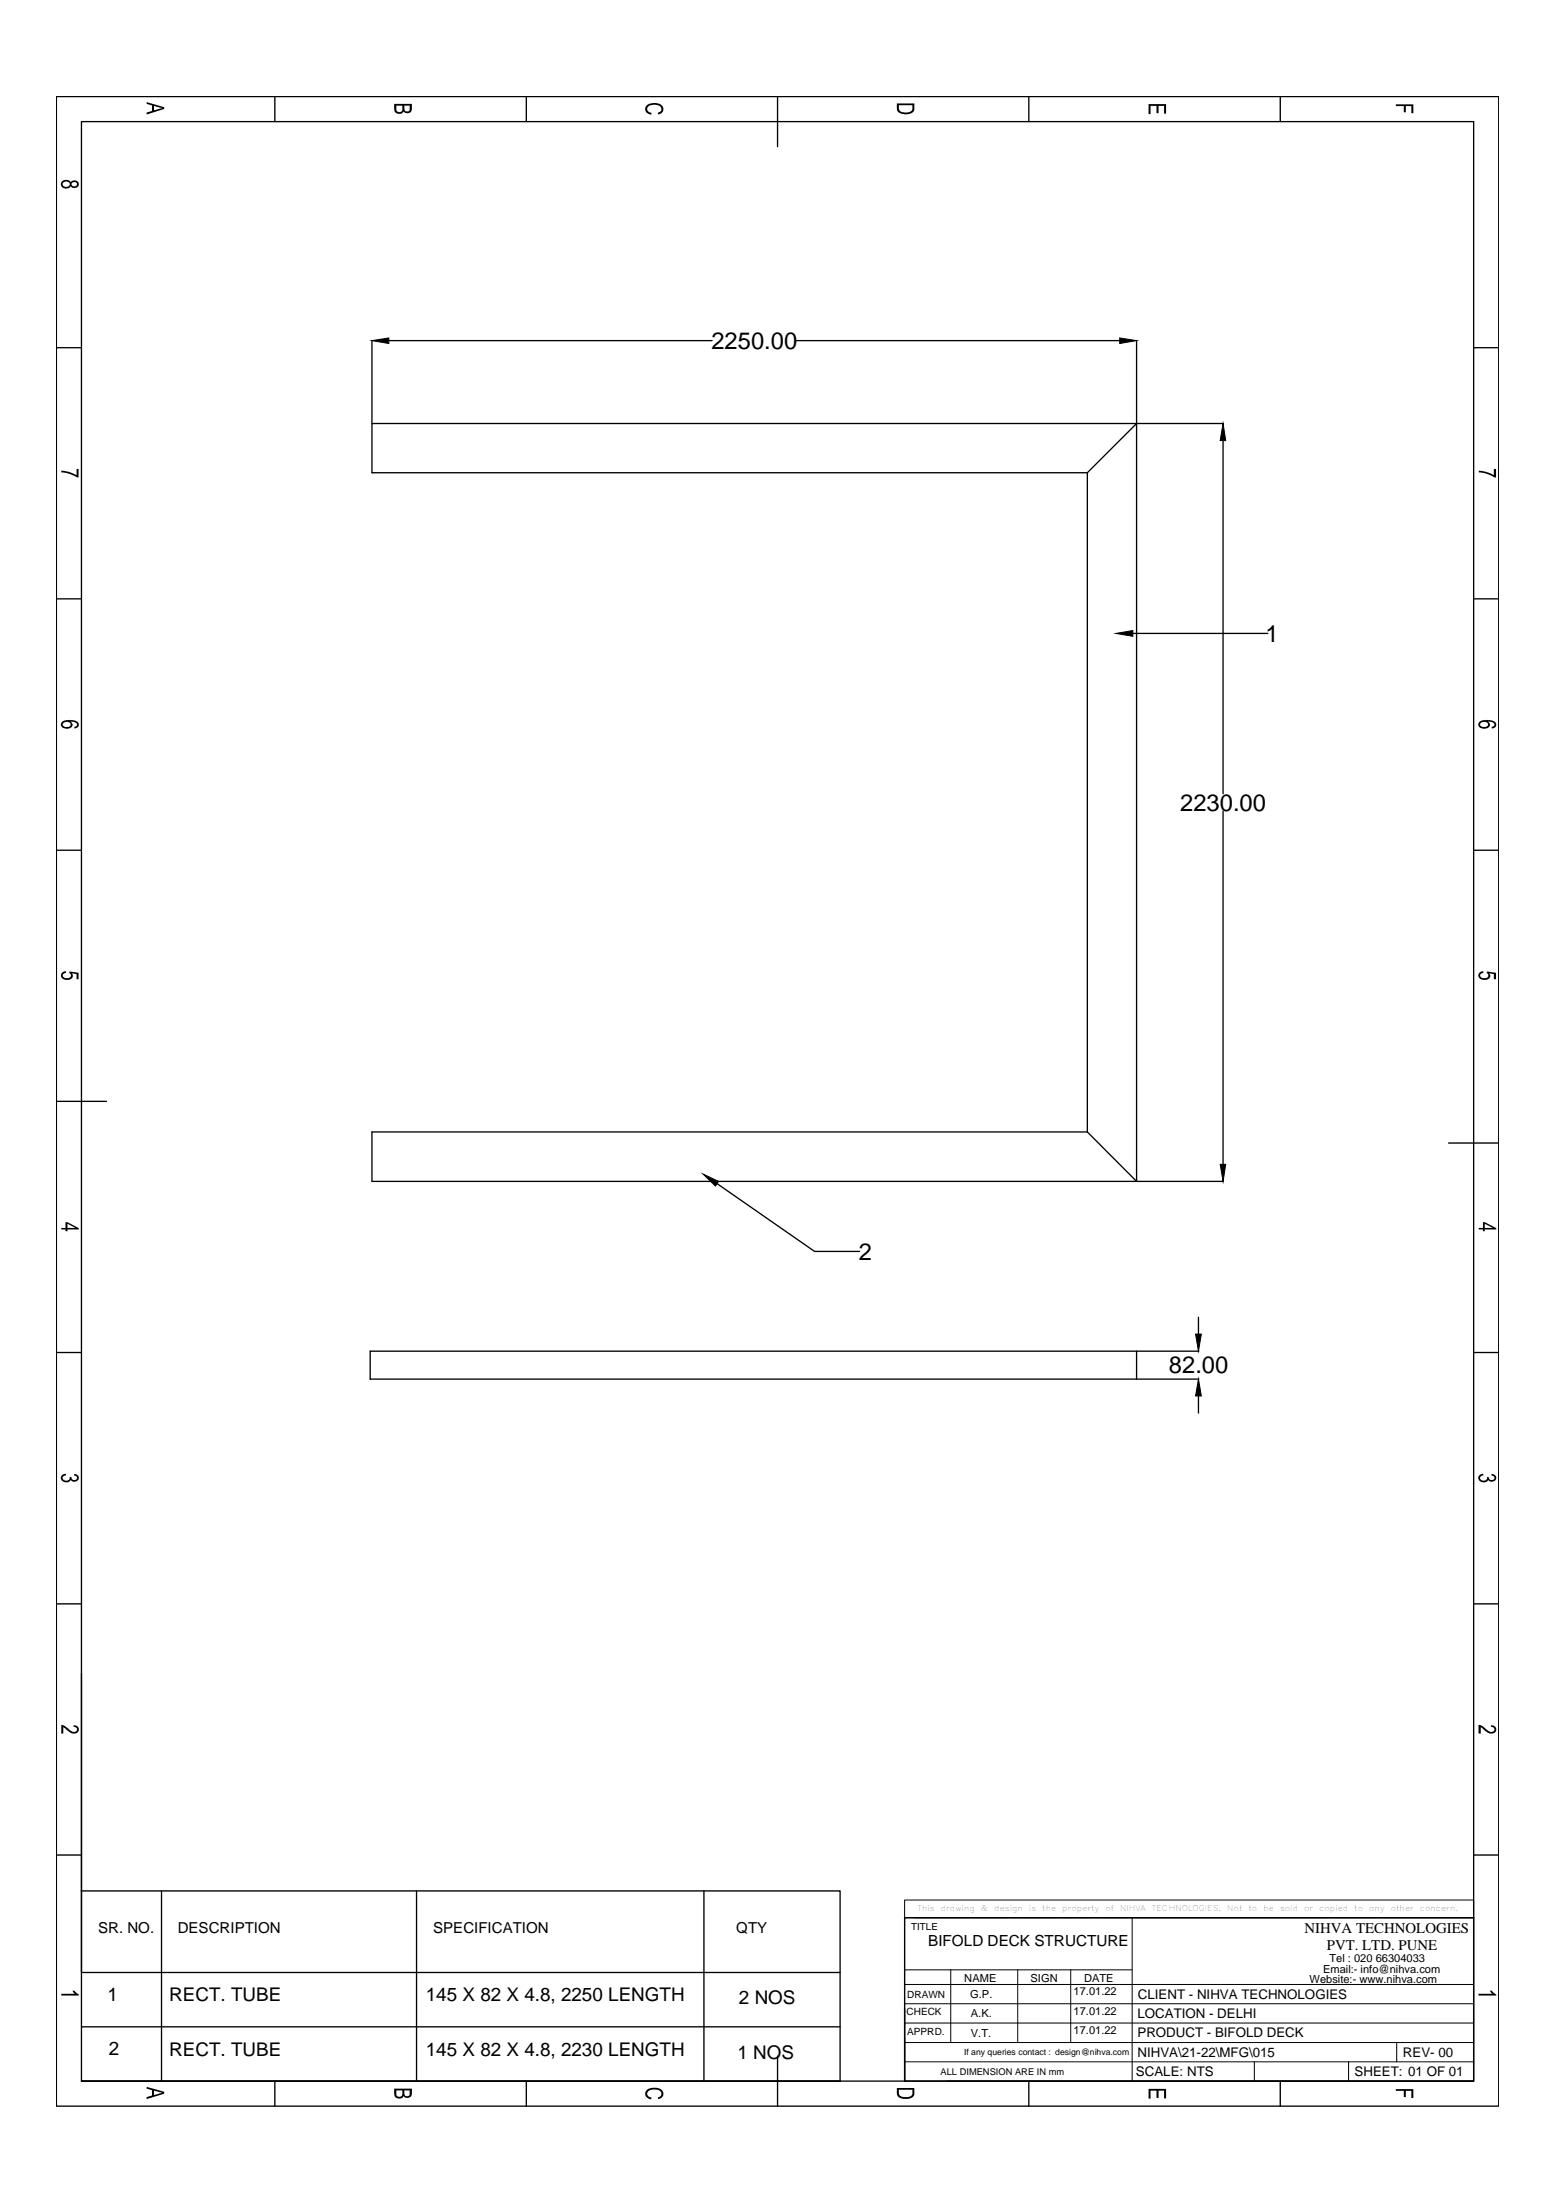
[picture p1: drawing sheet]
<svg xmlns="http://www.w3.org/2000/svg" width="297mm" height="420mm" viewBox="0 0 297 420" stroke-linecap="round" stroke-linejoin="round" font-family="sans-serif">
<!-- layer: 0 -->
<g fill="none" stroke="#000" stroke-width=".25">
<path d="M10.8 18.4h275.3v383.8h-275.3zM52.5 18.4v4.8M100.5 18.4v4.8M148.4 18.4v9.6M196.4 18.4v4.8M244.4 18.4v4.8M15.6 23.2h265.7v374.3h-265.7zM10.8 66.4h4.8M71 65v15.9M74.2 65.1h61.7M152 65.1h61.8M217 65v160.6l-9.4-9.4"/>
<path d="M281.3 66.4h4.8M71 80.9h146l-9.4 9.4h-136.6zM207.6 90.3v125.9M217 80.9h16.5M233.5 84.1v67.5M10.8 114.4h4.8M281.3 114.4h4.8M216.3 121h25.7M233.5 154.9v67.5M10.8 162.4h4.8M281.3 162.4h4.8M10.8 210.3h9.5"/>
<path d="M207.6 216.2h-136.6v9.4h162.5M276.5 218.3h9.6M136.9 226l18.6 13h8.6M10.8 258.3h4.8M217 258v5.4M228.8 251.6v3.2M228.9 258h-158.2v5.4h158.2M281.3 258.3h4.8M228.8 266.6v3.3M10.8 306.3h4.8M15.6 319.6v57.1h144.8M281.3 306.3h4.8"/>
<path d="M10.8 354.3h4.8M281.3 354.3h4.8M15.6 361.1h144.8v36.4h-144.8M30.8 361.1v36.4M79.5 361.1v36.4M134.4 361.1v36.4M172.7 366.3h108.6v31.2h-108.6zM15.6 387.1h144.8M52.5 397.5v4.7M100.5 397.5v4.7M148.4 392.7v9.5M172.7 383.6v13.9"/>
<path d="M180.9 397.5h100.4M196.4 397.5v4.7M244.4 397.5v4.7"/>
</g>
<g fill="none" stroke="#000" stroke-width=".19">
<path d="M172.7 362.9h108.6v3.4h-108.6zM172.7 379h108.6M172.7 366.3v31.2M172.7 376.2h43.4M174.6 366.3h106.7M181.5 376.2v13.9M194.3 376.2v13.9M204.4 376.2v13.9M216.1 366.3v31.2M172.7 390.1h108.6M172.7 386.4h108.6M172.7 382.7h108.6"/>
<path d="M172.7 393.8h108.6M239.5 393.8v3.7M257.4 393.8v3.7M266.6 390.1v3.7"/>
</g>
<g fill="#000">
<path d="M219.3 19.9h3.3v1.8h-.4v-1.5h-1v1.4h-.4v-1.4h-1.2v1.6h-.3zM266.5 19.9h3.3v1.7h-.4v-1.3h-1v1.1h-.4v-1.1h-1.5zM123.5 20.1l1.1-.4 1.4 .1 .5 .6 .1 .8-.3 .4-.6 .3-.1-.4 .4-.1 .3-.3v-.5l-.3-.3-.8-.3-1 .1-.5 .3-.2 .3 .3 .6 .6 .3-.1 .3-.3-.1-.5-.2-.3-.4v-.5zM11.7 89.9l1.4 .2 1.5 .7v-1.2h.4v1.6h-.3l-1.7-.8-1.3-.2zM282.3 89.9l1.4 .2 1.5 .7v-1.2h.4v1.6h-.3l-1.7-.8-1.3-.2zM11.7 185.9l.5-.4h.4v.3l-.3 .1a.53 .53 0 0 0-.2 .7 .53 .53 0 0 0 .7 .2l.5-.1a.47 .47 0 0 0 .3-.5 .47 .47 0 0 0-.4-.4l.1-.3 1.7 .3v1.2h-.4v-1l-.9-.1 .2 .3v.4l-.2 .3-.6 .2h-.9l-.5-.6zM282.3 185.9l.3-.3 .5-.1 .1 .3-.4 .2a.54 .54 0 0 0-.1 .7 .54 .54 0 0 0 .7 .1l.6-.2a.43 .43 0 0 0-.1-.7l-.1-.1 .1-.3 1.7 .3v1.2h-.4v-1l-.9-.1 .2 .3v.3l-.3 .4-.5 .2h-.9l-.5-.5-.1-.5zM11.7 281.8l.5-.3h.3l.1 .3-.4 .1a.54 .54 0 0 0 0 .8 .54 .54 0 0 0 .7 0h.2a.43 .43 0 0 0 .2-.6h.3v.1a.51 .51 0 0 0 .7 .5 .51 .51 0 0 0 .3-.8l-.5-.1 .1-.3 .5 .1 .3 .3v.5l-.3 .5-.7 .1-.5-.4-.3 .4-.7 .1-.5-.2-.3-.3-.1-.5zM282.4 281.8l.7-.3v.3a.5 .5 0 0 0-.6 .6 .5 .5 0 0 0 .7 .4l.4-.1 .3-.2v-.4h.3v.2a.5 .5 0 0 0 .7 .4 .5 .5 0 0 0 .3-.7l-.5-.2v-.3l.5 .1 .4 .4v.5l-.3 .4-.7 .1-.5-.4-.4 .4-.6 .1-.4-.1-.4-.4-.1-.5zM11.7 329.4l.6 .2 1.3 1 .4 .2 .4-.1a.49 .49 0 0 0 .3-.7 .49 .49 0 0 0-.7-.2l.1-.3 .8 .3 .1 .3v.4l-.2 .4-.4 .2-.7-.1-1.6-1.2v1.3h-.4zM282.3 329.4l.5 .2 1.2 .9 .6 .3 .5-.1 .2-.3-.2-.5-.5-.1 .1-.3 .5 .1 .4 .4v.6l-.5 .4-.7 .1-.5-.3-1.2-1v1.3h-.4zM11.7 380.8h2.6l-.5-.6h.4l.8 .7v.2h-3.3z"/>
<path d="M219.3 398.9h3.3v1.9h-.4v-1.5h-1v1.4h-.4v-1.4h-1.2v1.5h-.3zM266.5 399h3.3v1.7h-.4v-1.4h-1v1.2h-.4v-1.2h-1.5zM282.3 380.8h2.6l-.5-.6h.4l.3 .4 .5 .3v.2h-3.3zM123.4 399.2l.4-.3 .7-.2 1.2 .1 .8 .5 .1 .9-.3 .5-.6 .2-.1-.3 .4-.2 .3-.3-.2-.7-.8-.3h-1.2l-.4 .3-.2 .4 .1 .3 .2 .3 .6 .2-.1 .3h-.2l-.6-.3-.3-.4v-.5z"/>
<path d="M28 19.5l3.3 1v.3l-3.3 1.1v-.4l1-.3v-1.1l-1-.3zM29.4 20.2v.9l1.6-.5z"/>
<path d="M75.2 19.8h3.4v1.1l-.1 .5-.5 .2-.8-.1a.22 .22 0 0 0-.2-.2 .22 .22 0 0 0-.2 .3l-.3 .1h-.5l-.6-.3-.2-.5zM77.2 20.2v.6a.51 .51 0 0 0 .5 .5 .51 .51 0 0 0 .5-.6v-.5zM75.7 20.2v.7a.58 .58 0 0 0 .6 .5 .58 .58 0 0 0 .5-.6v-.6z"/>
<path d="M171.2 19.8h3.4l-.1 1.3-.3 .4-.5 .2-1.1 .1-.7-.1-.6-.5zM171.6 20.1v.9l.5 .4 1.1 .1 .7-.2 .2-.3 .1-.9z"/>
<path d="M11.7 34.8l.7-.4h.8l.3 .4 .3-.3 .6-.1 .5 .3 .1 .7-.3 .4-.3 .1-.6-.1-.3-.3-.4 .4-.7 .1-.7-.4-.1-.3zM13.8 34.9a.45 .45 0 0 0 .4 .7 .45 .45 0 0 0 .4-.7l-.2-.1zM12.1 34.8l-.1 .2a.64 .64 0 0 0 .4 .7 .64 .64 0 0 0 .8-.3h.1a.67 .67 0 0 0-.4-.7 .67 .67 0 0 0-.8 .1z"/>
<path d="M11.8 137.9l.8-.4 1.7 .1 .4 .2 .3 .4-.1 .7-.7 .2v-.3h.2a.44 .44 0 0 0 .3-.6 .44 .44 0 0 0-.5-.3l-.8-.1 .4 .3 .1 .4-.3 .5-.6 .2-.8-.1-.4-.3-.2-.3zM12.1 138a.58 .58 0 0 0 .1 .8 .58 .58 0 0 0 .7 0h.3a.52 .52 0 0 0 .2-.7 .52 .52 0 0 0-.7-.2z"/>
<path d="M282.4 137.9l.8-.4 1.7 .1 .6 .4 .1 .5-.2 .4-.4 .2h-.2l-.1-.3a.45 .45 0 0 0 .6-.4 .45 .45 0 0 0-.6-.5l-.7-.1 .4 .3v.5l-.2 .4-.7 .2-.6-.1-.6-.3-.1-.6zM282.7 138l-.1 .2a.6 .6 0 0 0 .2 .6 .6 .6 0 0 0 .7 0l.5-.2-.1-.6-.3-.1z"/>
<path d="M12.5 233.4h.4l2.1 1.2v.2h-2.1v.3h-.4v-.3h-.8v-.3h.8zM12.9 233.7v.8h1.5z"/>
<path d="M283.1 233.4h.3l2.2 1.2v.2h-2.2v.3h-.3v-.3h-.8v-.3h.8zM283.4 233.7v.8h1.6z"/>
<path d="M28 398.6l3.3 .9v.4l-3.3 1v-.4l1-.3v-1l-1-.3zM29.4 399.3v.8l1.6-.4z"/>
<path d="M75.2 398.9h3.4l-.1 1.4-.6 .4-.5-.1-.3-.3-.5 .5-.9-.1-.4-.5zM77.2 399.2v.9l.2 .2h.3a.47 .47 0 0 0 .5-.6v-.5zM75.7 399.2v.6a.58 .58 0 0 0 .6 .7 .58 .58 0 0 0 .5-.7v-.6z"/>
<path d="M171.2 398.8h3.4l-.1 1.4-.4 .4-.6 .2h-1.1l-.6-.1-.5-.6zM171.6 399.1v.9l.5 .4 1.3 .1 .5-.2 .2-.3 .1-.9z"/>
</g>
<path d="M71 65.1l3.2-.6v1.1zM213.8 64.5l3.2 .6-3.2 .5zM233.5 80.9l.5 3.2h-1.1zM213 121l3.3-.6v1.1zM134.2 224.2l3 1.4-.6 .9zM232.9 222.4h1.1l-.5 3.2zM228.2 254.8h1.1l-.5 3.2zM228.8 263.4l.5 3.2h-1.1z" fill="#000" stroke="#000" stroke-width=".19"/>
<g font-size="4.5">
<text x="135.8" y="66.7">2250.00</text>
<text x="241.6" y="122.6">1</text>
<text x="225.3" y="154.8">2230.00</text>
<text x="164" y="240.7">2</text>
<text x="223.2" y="262.3">82.00</text>
</g>
<g font-size="3.6">
<text x="20.5" y="382.2">1</text>
<text x="32.3" y="382.2">RECT. TUBE</text>
<text x="81.3" y="382.2">145 X 82 X 4.8, 2250 LENGTH</text>
<text x="141.1" y="382.8">2 NOS</text>
<text x="20.8" y="392.5">2</text>
<text x="32.3" y="392.6">RECT. TUBE</text>
<text x="81.3" y="392.6">145 X 82 X 4.8, 2230 LENGTH</text>
<text x="140.8" y="393.2">1 NOS</text>
</g>
<g font-size="2.9">
<text x="18.7" y="369.2">SR. NO.</text>
<text x="33.9" y="369.2">DESCRIPTION</text>
<text x="82.7" y="369.2">SPECIFICATION</text>
<text x="140.6" y="369.2">QTY</text>
<text x="177.2" y="371.7">BIFOLD DECK STRUCTURE</text>
</g>
<g font-size="2.8">
<text x="249" y="369.2">NIHVA TECHNOLOGIES</text>
<text x="253.3" y="372.5">PVT. LTD. PUNE</text>
</g>
<g font-size="2.5">
<text x="217.2" y="381.7">CLIENT - NIHVA TECHNOLOGIES</text>
<text x="217.1" y="389.1">PRODUCT - BIFOLD DECK</text>
<text x="217.1" y="385.4">LOCATION - DELHI</text>
<text x="217.1" y="392.8">NIHVA\21-22\MFG\015</text>
<text x="267.8" y="392.8">REV- 00</text>
<text x="216.8" y="396.5">SCALE: NTS</text>
<text x="258.6" y="396.5">SHEET: 01 OF 01</text>
</g>
<g font-size="2.1">
<text x="252.6" y="376.8">Email:- info@nihva.com</text>
<text x="253.8" y="374.6">Tel : 020 66304033</text>
<text x="184.1" y="378.4">NAME</text>
<text x="185.2" y="381.6">G.P.</text>
<text x="196.7" y="378.4">SIGN</text>
<text x="204.9" y="381.1">17.01.22</text>
<text x="206.9" y="378.4">DATE</text>
<text x="250" y="378.7">Website:- www.nihva.com</text>
<text x="185.3" y="385.3">A.K.</text>
<text x="185.3" y="389">V.T.</text>
<text x="204.9" y="384.8">17.01.22</text>
<text x="204.9" y="388.5">17.01.22</text>
</g>
<g font-size="1.9">
<text x="174" y="368.6">TITLE</text>
<text x="173.2" y="381.6">DRAWN</text>
<text x="173.1" y="384.9">CHECK</text>
<text x="173.2" y="388.6">APPRD.</text>
</g>
<text font-size="1.8" x="179.5" y="396.2">ALL DIMENSION ARE IN mm</text>
<text font-size="1.7" x="184" y="392.5">If any queries contact : design@nihva.com</text>
<g font-size="1.5">
<text x="175.1" y="364.9">This</text>
<text x="179.6" y="364.9">drawing</text>
<text x="187.3" y="364.9">&amp;</text>
<text x="189.8" y="364.9">design</text>
<text x="196.4" y="364.9">is</text>
<text x="199" y="364.9">the</text>
<text x="202.8" y="364.9">property</text>
<text x="211" y="364.9">of</text>
<text x="213.9" y="364.9">NIHVA</text>
<text x="219.9" y="364.9">TECHNOLOGIES.</text>
<text x="234.3" y="364.9">Not</text>
<text x="238.3" y="364.9">to</text>
<text x="241.2" y="364.9">be</text>
<text x="244.4" y="364.9">sold</text>
<text x="249" y="364.9">or</text>
<text x="251.9" y="364.9">copied</text>
<text x="258.5" y="364.9">to</text>
<text x="261.4" y="364.9">any</text>
<text x="265.5" y="364.9">other</text>
<text x="271.1" y="364.9">concern.</text>
</g>
</svg>
